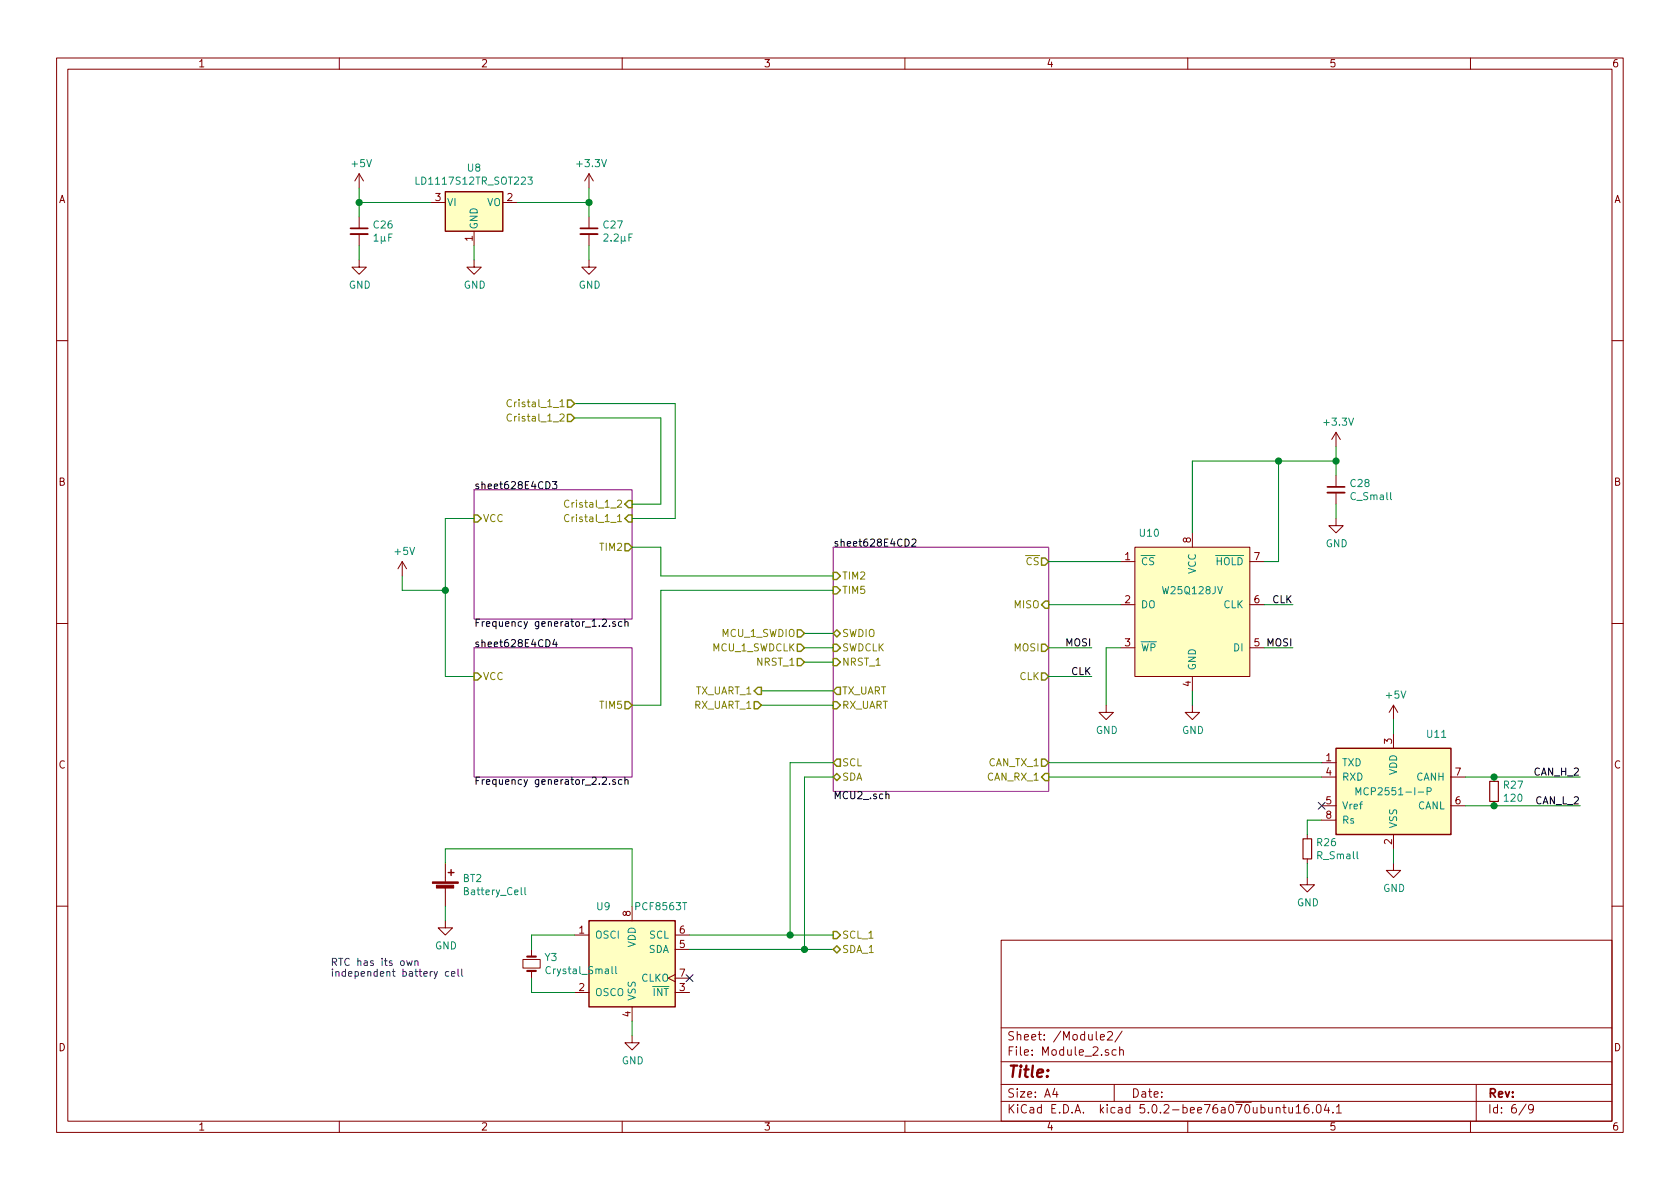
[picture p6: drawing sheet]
EESchema Schematic File Version 4
LIBS:Amur_nutzlast-cache
EELAYER 26 0
EELAYER END
$Descr A4 11693 8268
encoding utf-8
Sheet 6 9
Title ""
Date ""
Rev ""
Comp ""
Comment1 ""
Comment2 ""
Comment3 ""
Comment4 ""
$EndDescr
$Sheet
S 5800 3800 1500 1700
U 628E4CE1
F0 "sheet628E4CD2" 50
F1 "MCU2_.sch" 50
F2 "TIM2" I L 5800 4000 50 
F3 "TIM5" I L 5800 4100 50 
F4 "MISO" I R 7300 4200 50 
F5 "MOSI" O R 7300 4500 50 
F6 "CLK" O R 7300 4700 50 
F7 "~CS" O R 7300 3900 50 
F8 "CAN_TX_1" O R 7300 5300 50 
F9 "CAN_RX_1" I R 7300 5400 50 
F10 "SDA" B L 5800 5400 50 
F11 "SCL" O L 5800 5300 50 
F12 "SWDIO" B L 5800 4400 50 
F13 "SWDCLK" I L 5800 4500 50 
F14 "NRST_1" I L 5800 4600 50 
F15 "TX_UART" O L 5800 4800 50 
F16 "RX_UART" I L 5800 4900 50 
$EndSheet
$Sheet
S 3300 3400 1100 900 
U 628E4CE5
F0 "sheet628E4CD3" 50
F1 "Frequency generator_1.2.sch" 50
F2 "VCC" I L 3300 3600 50 
F3 "TIM2" O R 4400 3800 50 
F4 "Cristal_1_1" I R 4400 3600 50 
F5 "Cristal_1_2" I R 4400 3500 50 
$EndSheet
Wire Wire Line
	4400 3800 4600 3800
Wire Wire Line
	5800 4100 4600 4100
Wire Wire Line
	4600 4900 4400 4900
Wire Wire Line
	5800 4000 4600 4000
Wire Wire Line
	4600 3800 4600 4000
Wire Wire Line
	3100 3600 3300 3600
Wire Wire Line
	3100 4700 3300 4700
Wire Wire Line
	7600 4500 7300 4500
Wire Wire Line
	7300 4700 7600 4700
$Comp
L Memory_EEPROM:W25Q128JV U?
U 1 1
P 8300 4200
AR Path="/62768AA4/628E4CF8" Ref="U?"  Part="1" 
AR Path="/628E4CF8" Ref="U?"  Part="1" 
AR Path="/628E4BE1/628E4CF8" Ref="U10"  Part="1" 
F 0 "U10" H 8000 4700 50  0000 C CNN
F 1 "W25Q128JV" H 8300 4300 50  0000 C CNN
F 2 "" H 8300 4350 50  0001 C CNN
F 3 "" H 8300 4350 50  0001 C CNN
	1    8300 4200
	1    0    0    -1  
$EndComp
$Comp
L power:GND #PWR?
U 1 1
P 8300 4900
AR Path="/62768AA4/628E4CFF" Ref="#PWR?"  Part="1" 
AR Path="/628E4CFF" Ref="#PWR?"  Part="1" 
AR Path="/628E4BE1/628E4CFF" Ref="#PWR079"  Part="1" 
F 0 "#PWR079" H 8300 4650 50  0001 C CNN
F 1 "GND" H 8305 4727 50  0000 C CNN
F 2 "" H 8300 4900 50  0001 C CNN
F 3 "" H 8300 4900 50  0001 C CNN
	1    8300 4900
	1    0    0    -1  
$EndComp
Wire Wire Line
	8300 4900 8300 4800
Wire Wire Line
	9000 4500 8800 4500
Wire Wire Line
	9000 4200 8800 4200
$Comp
L power:+3.3V #PWR?
U 1 1
P 9300 3100
AR Path="/62768AA4/628E4D08" Ref="#PWR?"  Part="1" 
AR Path="/628E4D08" Ref="#PWR?"  Part="1" 
AR Path="/628E4BE1/628E4D08" Ref="#PWR081"  Part="1" 
F 0 "#PWR081" H 9300 2950 50  0001 C CNN
F 1 "+3.3V" H 9315 3273 50  0000 C CNN
F 2 "" H 9300 3100 50  0001 C CNN
F 3 "" H 9300 3100 50  0001 C CNN
	1    9300 3100
	1    0    0    -1  
$EndComp
Wire Wire Line
	9300 3100 9300 3200
Wire Wire Line
	9300 3200 8900 3200
Wire Wire Line
	8300 3200 8300 3700
$Comp
L Device:C_Small C?
U 1 1
P 9300 3400
AR Path="/62768AA4/628E4D11" Ref="C?"  Part="1" 
AR Path="/628E4D11" Ref="C?"  Part="1" 
AR Path="/628E4BE1/628E4D11" Ref="C28"  Part="1" 
F 0 "C28" H 9392 3446 50  0000 L CNN
F 1 "C_Small" H 9392 3355 50  0000 L CNN
F 2 "" H 9300 3400 50  0001 C CNN
F 3 "~" H 9300 3400 50  0001 C CNN
	1    9300 3400
	1    0    0    -1  
$EndComp
Connection ~ 9300 3200
Wire Wire Line
	9300 3300 9300 3200
$Comp
L power:GND #PWR?
U 1 1
P 9300 3600
AR Path="/62768AA4/628E4D1A" Ref="#PWR?"  Part="1" 
AR Path="/628E4D1A" Ref="#PWR?"  Part="1" 
AR Path="/628E4BE1/628E4D1A" Ref="#PWR082"  Part="1" 
F 0 "#PWR082" H 9300 3350 50  0001 C CNN
F 1 "GND" H 9305 3427 50  0000 C CNN
F 2 "" H 9300 3600 50  0001 C CNN
F 3 "" H 9300 3600 50  0001 C CNN
	1    9300 3600
	1    0    0    -1  
$EndComp
Wire Wire Line
	9300 3600 9300 3500
Wire Wire Line
	7700 4900 7700 4500
Wire Wire Line
	7700 4500 7800 4500
$Comp
L power:GND #PWR?
U 1 1
P 7700 4900
AR Path="/62768AA4/628E4D23" Ref="#PWR?"  Part="1" 
AR Path="/628E4D23" Ref="#PWR?"  Part="1" 
AR Path="/628E4BE1/628E4D23" Ref="#PWR078"  Part="1" 
F 0 "#PWR078" H 7700 4650 50  0001 C CNN
F 1 "GND" H 7705 4727 50  0000 C CNN
F 2 "" H 7700 4900 50  0001 C CNN
F 3 "" H 7700 4900 50  0001 C CNN
	1    7700 4900
	1    0    0    -1  
$EndComp
Wire Wire Line
	8800 3900 8900 3900
Wire Wire Line
	8900 3900 8900 3200
Connection ~ 8900 3200
Wire Wire Line
	8900 3200 8300 3200
Wire Wire Line
	7300 3900 7800 3900
Wire Wire Line
	7300 4200 7800 4200
Text Label 9000 4200 2    50   ~ 0
CLK
Text Label 9000 4500 2    50   ~ 0
MOSI
Text Label 7600 4700 2    50   ~ 0
CLK
Text Label 7600 4500 2    50   ~ 0
MOSI
Wire Wire Line
	4600 4100 4600 4900
Wire Wire Line
	3100 3600 3100 4100
Wire Wire Line
	2800 4000 2800 4100
$Comp
L power:+5V #PWR?
U 1 1
P 2800 4000
AR Path="/628E4D40" Ref="#PWR?"  Part="1" 
AR Path="/628E4BE1/628E4D40" Ref="#PWR072"  Part="1" 
F 0 "#PWR072" H 2800 3850 50  0001 C CNN
F 1 "+5V" H 2815 4173 50  0000 C CNN
F 2 "" H 2800 4000 50  0001 C CNN
F 3 "" H 2800 4000 50  0001 C CNN
	1    2800 4000
	1    0    0    -1  
$EndComp
Wire Wire Line
	2800 4100 3100 4100
Connection ~ 3100 4100
Wire Wire Line
	3100 4100 3100 4700
Wire Wire Line
	5600 5400 5800 5400
Wire Wire Line
	5500 5300 5800 5300
$Comp
L Device:R_Small R?
U 1 1
P 9100 5900
AR Path="/628FD7F4" Ref="R?"  Part="1" 
AR Path="/628E4BE1/628FD7F4" Ref="R26"  Part="1" 
F 0 "R26" H 9159 5946 50  0000 L CNN
F 1 "R_Small" H 9159 5855 50  0000 L CNN
F 2 "" H 9100 5900 50  0001 C CNN
F 3 "~" H 9100 5900 50  0001 C CNN
	1    9100 5900
	1    0    0    -1  
$EndComp
Wire Wire Line
	9100 5800 9100 5700
Wire Wire Line
	9100 5700 9200 5700
$Comp
L power:GND #PWR?
U 1 1
P 9100 6100
AR Path="/628FD7FD" Ref="#PWR?"  Part="1" 
AR Path="/628E4BE1/628FD7FD" Ref="#PWR080"  Part="1" 
F 0 "#PWR080" H 9100 5850 50  0001 C CNN
F 1 "GND" H 9105 5927 50  0000 C CNN
F 2 "" H 9100 6100 50  0001 C CNN
F 3 "" H 9100 6100 50  0001 C CNN
	1    9100 6100
	1    0    0    -1  
$EndComp
Wire Wire Line
	9100 6100 9100 6000
NoConn ~ 9200 5600
$Comp
L Interface_CAN_LIN:MCP2551-I-P U?
U 1 1
P 9700 5500
AR Path="/628FD805" Ref="U?"  Part="1" 
AR Path="/628E4BE1/628FD805" Ref="U11"  Part="1" 
F 0 "U11" H 10000 5900 50  0000 C CNN
F 1 "MCP2551-I-P" H 9700 5500 50  0000 C CNN
F 2 "Package_DIP:DIP-8_W7.62mm" H 9700 5000 50  0001 C CIN
F 3 "http://ww1.microchip.com/downloads/en/devicedoc/21667d.pdf" H 9700 5500 50  0001 C CNN
	1    9700 5500
	1    0    0    -1  
$EndComp
$Comp
L power:+5V #PWR?
U 1 1
P 9700 5000
AR Path="/628FD810" Ref="#PWR?"  Part="1" 
AR Path="/628E4BE1/628FD810" Ref="#PWR083"  Part="1" 
F 0 "#PWR083" H 9700 4850 50  0001 C CNN
F 1 "+5V" H 9715 5173 50  0000 C CNN
F 2 "" H 9700 5000 50  0001 C CNN
F 3 "" H 9700 5000 50  0001 C CNN
	1    9700 5000
	1    0    0    -1  
$EndComp
Wire Wire Line
	9700 5000 9700 5100
$Comp
L power:GND #PWR?
U 1 1
P 9700 6000
AR Path="/628FD817" Ref="#PWR?"  Part="1" 
AR Path="/628E4BE1/628FD817" Ref="#PWR084"  Part="1" 
F 0 "#PWR084" H 9700 5750 50  0001 C CNN
F 1 "GND" H 9705 5827 50  0000 C CNN
F 2 "" H 9700 6000 50  0001 C CNN
F 3 "" H 9700 6000 50  0001 C CNN
	1    9700 6000
	1    0    0    -1  
$EndComp
Wire Wire Line
	9700 6000 9700 5900
$Comp
L Device:R_Small R?
U 1 1
P 10400 5500
AR Path="/628FD81E" Ref="R?"  Part="1" 
AR Path="/628E4BE1/628FD81E" Ref="R27"  Part="1" 
F 0 "R27" H 10459 5546 50  0000 L CNN
F 1 "120" H 10459 5455 50  0000 L CNN
F 2 "" H 10400 5500 50  0001 C CNN
F 3 "~" H 10400 5500 50  0001 C CNN
	1    10400 5500
	1    0    0    -1  
$EndComp
Connection ~ 10400 5400
Wire Wire Line
	10400 5400 10200 5400
Connection ~ 10400 5600
Wire Wire Line
	10400 5600 10200 5600
Wire Wire Line
	10400 5400 11000 5400
Wire Wire Line
	10400 5600 11000 5600
Text Label 11000 5400 2    50   ~ 0
CAN_H_2
Text Label 11000 5600 2    50   ~ 0
CAN_L_2
Wire Wire Line
	7300 5300 9200 5300
Wire Wire Line
	9200 5400 7300 5400
Wire Wire Line
	4000 2900 4600 2900
Wire Wire Line
	4600 2900 4600 3500
Wire Wire Line
	4600 3500 4400 3500
Wire Wire Line
	4000 2800 4700 2800
Wire Wire Line
	4700 2800 4700 3600
Wire Wire Line
	4700 3600 4400 3600
Text HLabel 4000 2800 0    50   Input ~ 0
Cristal_1_1
Text HLabel 4000 2900 0    50   Input ~ 0
Cristal_1_2
$Sheet
S 3300 4500 1100 900 
U 628E4CE9
F0 "sheet628E4CD4" 50
F1 "Frequency generator_2.2.sch" 50
F2 "VCC" I L 3300 4700 50 
F3 "TIM5" O R 4400 4900 50 
$EndSheet
$Comp
L Timer_RTC:PCF8563T U?
U 1 1
P 4400 6700
AR Path="/6293DB44" Ref="U?"  Part="1" 
AR Path="/6282480D/6293DB44" Ref="U?"  Part="1" 
AR Path="/628247D8/6293DB44" Ref="U?"  Part="1" 
AR Path="/628E4BE1/628E6584/6293DB44" Ref="U?"  Part="1" 
AR Path="/628E4BE1/6293DB44" Ref="U9"  Part="1" 
F 0 "U9" H 4200 7100 50  0000 C CNN
F 1 "PCF8563T" H 4600 7100 50  0000 C CNN
F 2 "Package_SO:SOIC-8_3.9x4.9mm_P1.27mm" H 4400 6700 50  0001 C CNN
F 3 "http://www.nxp.com/documents/data_sheet/PCF8563.pdf" H 4400 6700 50  0001 C CNN
	1    4400 6700
	1    0    0    -1  
$EndComp
$Comp
L power:GND #PWR?
U 1 1
P 4400 7200
AR Path="/628247D8/6293DB4B" Ref="#PWR?"  Part="1" 
AR Path="/628E4BE1/628E6584/6293DB4B" Ref="#PWR?"  Part="1" 
AR Path="/628E4BE1/6293DB4B" Ref="#PWR077"  Part="1" 
F 0 "#PWR077" H 4400 6950 50  0001 C CNN
F 1 "GND" H 4405 7027 50  0000 C CNN
F 2 "" H 4400 7200 50  0001 C CNN
F 3 "" H 4400 7200 50  0001 C CNN
	1    4400 7200
	1    0    0    -1  
$EndComp
NoConn ~ 4800 6800
$Comp
L Device:Crystal_Small Y?
U 1 1
P 3700 6700
AR Path="/628247D8/6293DB53" Ref="Y?"  Part="1" 
AR Path="/628E4BE1/628E6584/6293DB53" Ref="Y?"  Part="1" 
AR Path="/628E4BE1/6293DB53" Ref="Y3"  Part="1" 
F 0 "Y3" V 3654 6788 50  0000 L CNN
F 1 "Crystal_Small" V 3745 6788 50  0000 L CNN
F 2 "" H 3700 6700 50  0001 C CNN
F 3 "~" H 3700 6700 50  0001 C CNN
	1    3700 6700
	0    1    1    0   
$EndComp
Wire Wire Line
	3700 6600 3700 6500
Wire Wire Line
	3700 6500 4000 6500
Wire Wire Line
	4000 6900 3700 6900
Wire Wire Line
	3700 6900 3700 6800
Wire Wire Line
	4400 7200 4400 7100
Wire Wire Line
	4800 6500 5500 6500
Wire Wire Line
	4800 6600 5600 6600
$Comp
L Device:Battery_Cell BT2
U 1 1
P 3100 6200
F 0 "BT2" H 3218 6296 50  0000 L CNN
F 1 "Battery_Cell" H 3218 6205 50  0000 L CNN
F 2 "" V 3100 6260 50  0001 C CNN
F 3 "~" V 3100 6260 50  0001 C CNN
	1    3100 6200
	1    0    0    -1  
$EndComp
Wire Wire Line
	3100 6000 3100 5900
Wire Wire Line
	3100 5900 4400 5900
Wire Wire Line
	4400 5900 4400 6300
$Comp
L power:GND #PWR073
U 1 1
P 3100 6400
F 0 "#PWR073" H 3100 6150 50  0001 C CNN
F 1 "GND" H 3105 6227 50  0000 C CNN
F 2 "" H 3100 6400 50  0001 C CNN
F 3 "" H 3100 6400 50  0001 C CNN
	1    3100 6400
	1    0    0    -1  
$EndComp
Wire Wire Line
	3100 6400 3100 6300
Text Notes 2300 6800 0    50   ~ 0
RTC has its own \nindependent battery cell \n
Text HLabel 5800 6500 2    50   Output ~ 0
SCL_1
Wire Wire Line
	5600 6600 5800 6600
Connection ~ 5600 6600
Wire Wire Line
	5800 6500 5500 6500
Connection ~ 5500 6500
Text HLabel 5800 6600 2    50   BiDi ~ 0
SDA_1
$Comp
L Regulator_Linear:LD1117S12TR_SOT223 U?
U 1 1
P 3300 1400
AR Path="/62963E9D" Ref="U?"  Part="1" 
AR Path="/628E4BE1/62963E9D" Ref="U8"  Part="1" 
F 0 "U8" H 3300 1642 50  0000 C CNN
F 1 "LD1117S12TR_SOT223" H 3300 1551 50  0000 C CNN
F 2 "Package_TO_SOT_SMD:SOT-223-3_TabPin2" H 3300 1600 50  0001 C CNN
F 3 "http://www.st.com/st-web-ui/static/active/en/resource/technical/document/datasheet/CD00000544.pdf" H 3400 1150 50  0001 C CNN
F 4 "https://www.mouser.de/ProductDetail/STMicroelectronics/LD1117ASTR?qs=22WmWNTp1rqF%2FjKrd2bKeQ%3D%3D" H 3300 1400 50  0001 C CNN "Field4"
	1    3300 1400
	1    0    0    -1  
$EndComp
$Comp
L power:GND #PWR?
U 1 1
P 3300 1800
AR Path="/62963EA4" Ref="#PWR?"  Part="1" 
AR Path="/628E4BE1/62963EA4" Ref="#PWR074"  Part="1" 
F 0 "#PWR074" H 3300 1550 50  0001 C CNN
F 1 "GND" H 3305 1627 50  0000 C CNN
F 2 "" H 3300 1800 50  0001 C CNN
F 3 "" H 3300 1800 50  0001 C CNN
	1    3300 1800
	1    0    0    -1  
$EndComp
Wire Wire Line
	3300 1800 3300 1700
$Comp
L Device:C_Small C?
U 1 1
P 2500 1600
AR Path="/62963EAB" Ref="C?"  Part="1" 
AR Path="/628E4BE1/62963EAB" Ref="C26"  Part="1" 
F 0 "C26" H 2592 1646 50  0000 L CNN
F 1 "1µF" H 2592 1555 50  0000 L CNN
F 2 "" H 2500 1600 50  0001 C CNN
F 3 "~" H 2500 1600 50  0001 C CNN
	1    2500 1600
	1    0    0    -1  
$EndComp
$Comp
L Device:C_Small C?
U 1 1
P 4100 1600
AR Path="/62963EB2" Ref="C?"  Part="1" 
AR Path="/628E4BE1/62963EB2" Ref="C27"  Part="1" 
F 0 "C27" H 4192 1646 50  0000 L CNN
F 1 "2.2µF" H 4192 1555 50  0000 L CNN
F 2 "" H 4100 1600 50  0001 C CNN
F 3 "~" H 4100 1600 50  0001 C CNN
	1    4100 1600
	1    0    0    -1  
$EndComp
$Comp
L power:GND #PWR?
U 1 1
P 4100 1800
AR Path="/62963EB9" Ref="#PWR?"  Part="1" 
AR Path="/628E4BE1/62963EB9" Ref="#PWR076"  Part="1" 
F 0 "#PWR076" H 4100 1550 50  0001 C CNN
F 1 "GND" H 4105 1627 50  0000 C CNN
F 2 "" H 4100 1800 50  0001 C CNN
F 3 "" H 4100 1800 50  0001 C CNN
	1    4100 1800
	1    0    0    -1  
$EndComp
$Comp
L power:GND #PWR?
U 1 1
P 2500 1800
AR Path="/62963EBF" Ref="#PWR?"  Part="1" 
AR Path="/628E4BE1/62963EBF" Ref="#PWR071"  Part="1" 
F 0 "#PWR071" H 2500 1550 50  0001 C CNN
F 1 "GND" H 2505 1627 50  0000 C CNN
F 2 "" H 2500 1800 50  0001 C CNN
F 3 "" H 2500 1800 50  0001 C CNN
	1    2500 1800
	1    0    0    -1  
$EndComp
Wire Wire Line
	2500 1700 2500 1800
Wire Wire Line
	4100 1400 4100 1500
Wire Wire Line
	4100 1700 4100 1800
$Comp
L power:+3.3V #PWR?
U 1 1
P 4100 1300
AR Path="/62963EC8" Ref="#PWR?"  Part="1" 
AR Path="/628E4BE1/62963EC8" Ref="#PWR075"  Part="1" 
F 0 "#PWR075" H 4100 1150 50  0001 C CNN
F 1 "+3.3V" H 4115 1473 50  0000 C CNN
F 2 "" H 4100 1300 50  0001 C CNN
F 3 "" H 4100 1300 50  0001 C CNN
	1    4100 1300
	1    0    0    -1  
$EndComp
Wire Wire Line
	4100 1300 4100 1400
$Comp
L power:+5V #PWR?
U 1 1
P 2500 1300
AR Path="/62963ECF" Ref="#PWR?"  Part="1" 
AR Path="/628E4BE1/62963ECF" Ref="#PWR070"  Part="1" 
F 0 "#PWR070" H 2500 1150 50  0001 C CNN
F 1 "+5V" H 2515 1473 50  0000 C CNN
F 2 "" H 2500 1300 50  0001 C CNN
F 3 "" H 2500 1300 50  0001 C CNN
	1    2500 1300
	1    0    0    -1  
$EndComp
Wire Wire Line
	2500 1300 2500 1400
Wire Wire Line
	3000 1400 2500 1400
Connection ~ 2500 1400
Wire Wire Line
	2500 1400 2500 1500
Connection ~ 4100 1400
Wire Wire Line
	3600 1400 4100 1400
Wire Wire Line
	5600 4400 5800 4400
Wire Wire Line
	5600 4500 5800 4500
Text HLabel 5600 4400 0    50   Input ~ 0
MCU_1_SWDIO
Text HLabel 5600 4500 0    50   Input ~ 0
MCU_1_SWDCLK
Wire Wire Line
	5600 4600 5800 4600
Text HLabel 5600 4600 0    50   Input ~ 0
NRST_1
Wire Wire Line
	5500 5300 5500 6500
Wire Wire Line
	5600 5400 5600 6600
Wire Wire Line
	5300 4800 5800 4800
Wire Wire Line
	5300 4900 5800 4900
Text HLabel 5300 4800 0    50   Output ~ 0
TX_UART_1
Text HLabel 5300 4900 0    50   Input ~ 0
RX_UART_1
$EndSCHEMATC
